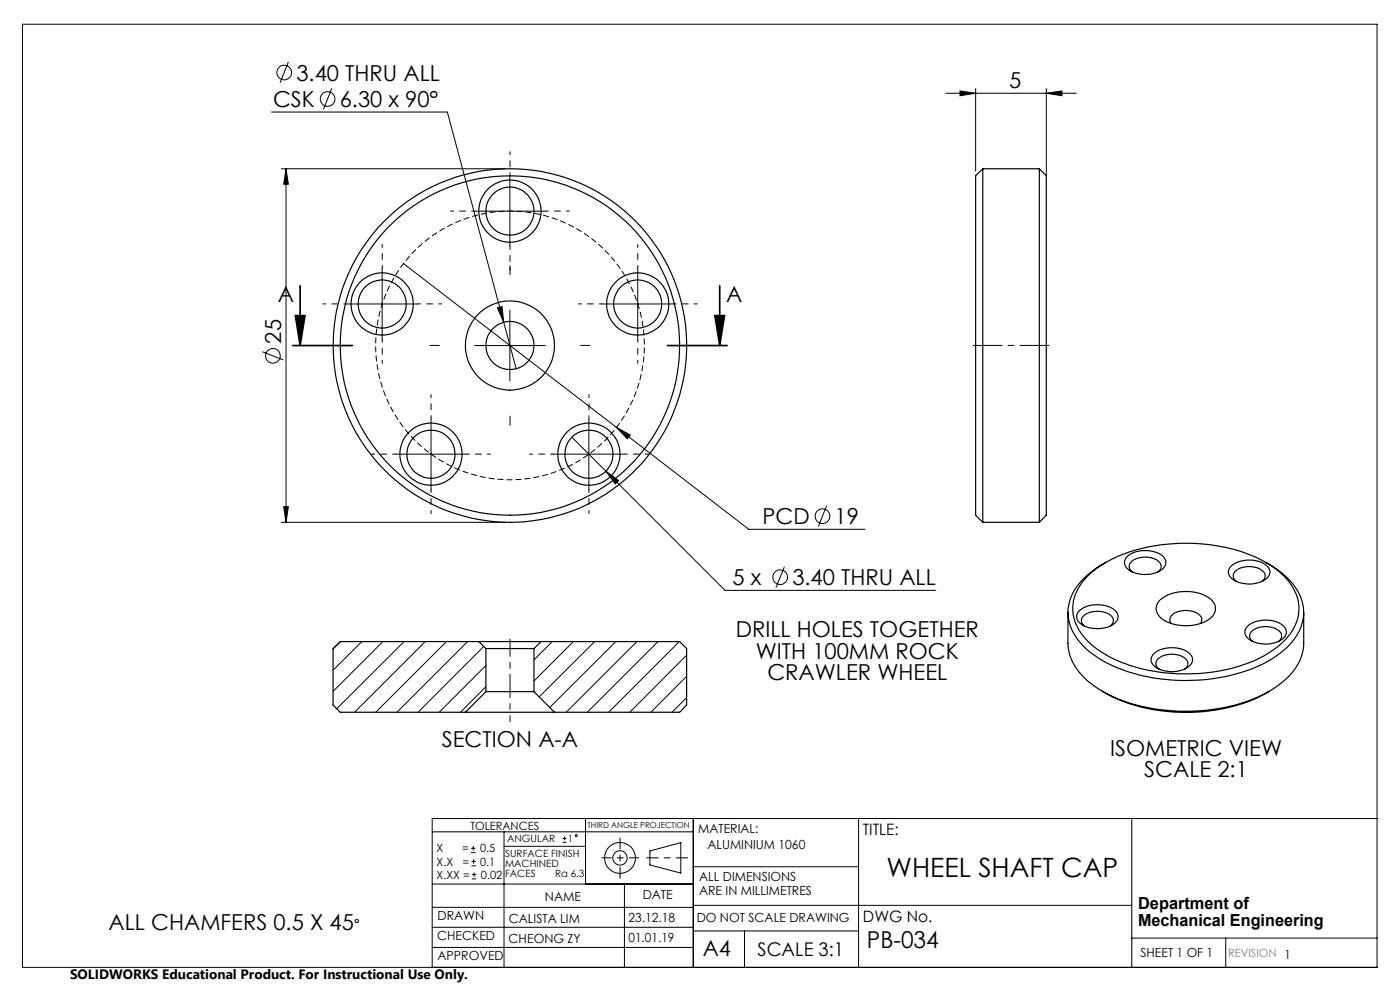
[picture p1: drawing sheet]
<svg xmlns="http://www.w3.org/2000/svg" width="297mm" height="210mm" viewBox="0 0 297 210" stroke-linecap="round" stroke-linejoin="round" font-family="sans-serif">
<g fill="none" stroke="#000" stroke-width=".21">
<path d="M4.8 5.1h287.3v200.1h-287.3zM61.2 13.2l-1.8 4.4M70.4 18.8l-1.8 4.4M200.6 19.8h27.7M203.7 19.3l3.3 .5-3.3 .5zM207 18.8v17.5M222 19.8l3.3-.5v1zM222 18.8v18.4M57.6 23.8h37.3l14.6 54.4M59.7 35.8h47.5M60.7 35.8v75M60.7 35.8l.5 3.3h-1z"/>
<path d="M108.2 37.3v15M81.1 57v15M85.6 55.9l73.3 56.4h24.6M100.7 44.8h15M135.3 57v15M55.7 74.6l4.4 1.8M73.6 64.5h15M100.7 73.3h15M105.5 65.3l1-.3 .4 3.4zM108.2 65.8v15M127.8 64.5h15M83.9 96.3h15"/>
<path d="M91.4 88.9v14.9M117.4 96.3h15M121.3 92.7l7.3 7.3M124.9 88.9v14.9M128.6 100l2.6 1.9-.7 .7zM128.6 100l25.2 25.2h44.7M130.8 90.7l2.9 1.6-.6 .8zM59.7 110.8h47.5M60.2 107.5h1l-.5 3.3zM175.4 107.3l-1.8 4.4M72.2 136.1l-1.5 1.5M76.8 136.1l-6.1 6.1"/>
<path d="M81.2 136.1l-10.5 10.5M85.7 136.1l-14.3 14.2M90.2 136.1l-15 15M94.7 136.1l-15 15M99.2 136.1l-15 15M102.6 137.1l-13.9 14M117.2 136.1l-3.9 3.9M121.6 136.1l-8.3 8.4M126.2 136.1l-11.8 11.7M130.6 136.1l-14 14M135.1 136.1l-15 15M139.6 136.1l-15 15"/>
<path d="M144.1 136.1l-15 15M145.7 139l-12.1 12.1M166.4 120.2l-1.8 4.5M103.1 141.2l-9.9 9.9M103.1 145.7l-5.4 5.4M145.7 143.5l-7.6 7.6M145.7 148l-3.1 3.1M91.7 176.5h55.4M99.9 179.9h1M100.4 179.5v.9M106.9 176.5v28.7M106.9 179.5h17.3"/>
<path d="M119.3 178.7h.9M119.3 177.9h.9M119.8 177.4v.9M124.2 173.6v13.9M147.1 173.6v31.6M182.1 173.6v31.6M240.1 173.6v31.6M292.1 173.6h-200.4v31.6M91.7 196.7h55.4M91.7 192.5h55.4M91.7 187.5h55.4M99.9 180.9h1"/>
<path d="M100 183.6h.9M100 182.7h.9M100.1 186.4h.9M100.1 185.5h.9M100.5 182.3v.9M100.6 185.1v.9M132.5 187.5v17.7M137.9 180.5l6.5-1.8v6.5l-6.5-1.7zM147.1 183.9h35M147.1 197.5h35M147.1 192h93M157.9 197.5v7.7"/>
<path d="M240.1 199h52M260 199v6.2M91.7 201h55.4"/>
<circle cx="60.3" cy="15.4" r="1.56"/>
<circle cx="69.5" cy="21" r="1.56"/>
<circle cx="57.9" cy="75.5" r="1.56"/>
<circle cx="174.5" cy="109.5" r="1.55"/>
<circle cx="165.5" cy="122.4" r="1.55"/>
<circle cx="122.2" cy="177.3" r=".2"/>
<circle cx="131.5" cy="182" r="1.52"/>
<circle cx="131.5" cy="182" r="3.3"/>
</g>
<path d="M145.9 182h-8.7" fill="none" stroke="#000" stroke-width=".21" stroke-dasharray="15.2 1.3 1.3 1.3" stroke-dashoffset="12.8"/>
<path d="M131.5 177.7v8.6" fill="none" stroke="#000" stroke-width=".21" stroke-dasharray="15.2 1.3 1.3 1.3" stroke-dashoffset="12.9"/>
<path d="M127.7 182h7.8" fill="none" stroke="#000" stroke-width=".21" stroke-dasharray="15.2 1.3 1.3 1.3" stroke-dashoffset="13.3"/>
<path d="M62.1 73.3h12.7M62.7 66.9h2l-1 6.4zM63.7 60.6v12.7M141.6 73.3h12.7M151.7 66.9h2l-1 6.4zM152.7 60.6v12.7" fill="none" stroke="#000" stroke-width=".35"/>
<path d="M135.5 64.9a28.5 28.5 0 0 0-47.8-11.4 28.5 28.5 0 0 0 13.1 47.3 28.5 28.5 0 0 0 35.1-34.4l-.4-1.5" fill="none" stroke="#000" stroke-width=".21" stroke-dasharray="1.3 .6" stroke-dashoffset=".6" stroke-linecap="butt"/>
<g fill="none" stroke="#000" stroke-width=".21" stroke-dasharray="15.2 1.3 1.3 1.3" stroke-dashoffset="14.6">
<path d="M108.2 37.3v-5.1M81.1 57v-5.1M100.7 44.8h-5.1M108.2 52.3v5.1M115.7 44.8h5.1M135.3 57v-5.1M73.6 64.5h-5.1M81.1 72v5.1M88.6 64.5h5.1M127.8 64.5h-5.1M135.3 72v5.1M142.8 64.5h5.1"/>
<path d="M83.9 96.3h-5.1M91.4 88.8v-5.1M98.9 96.3h5.1M117.4 96.3h-5.1M124.9 88.8v-5.1M132.4 96.3h5.1M91.4 103.8v5.1M124.9 103.8v5.1"/>
</g>
<path d="M108.2 58.3v-2M93.2 73.3h-2M123.2 73.3h1.9M108.2 88.3v1.9" fill="none" stroke="#000" stroke-width=".21" stroke-dasharray="15.2 1.3 1.3 1.3"/>
<path d="M206.5 73.3h16" fill="none" stroke="#000" stroke-width=".21" stroke-dasharray="15.2 1.3 1.3 1.3" stroke-dashoffset="9.1"/>
<path d="M108.2 135.6v11.1" fill="none" stroke="#000" stroke-width=".21" stroke-dasharray="15.2 1.3 1.3 1.3" stroke-dashoffset="11.6"/>
<path d="M108.2 153.1v-6.4" fill="none" stroke="#000" stroke-width=".21" stroke-dasharray="15.2 1.3 1.3 1.3" stroke-dashoffset="14"/>
<g fill="#000">
<path d="M130.8 90.7l2.9 1.6-.6 .8z"/>
<path d="M60.7 35.8l.5 3.3h-1zM60.2 107.5h1l-.5 3.3z"/>
<path d="M105.5 65.3l1.4 3.1-.4-3.4zM128.6 100l1.9 2.6 .7-.7zM203.7 19.3l3.3 .5-3.3 .5zM222 19.8l3.3-.5v1z"/>
<path d="M151.7 66.9h2l-1 6.4zM62.7 66.9h2l-1 6.4z"/>
</g>
<g fill="none" stroke="#000" stroke-width=".25">
<path d="M208.5 35.8v75M208.5 35.8l-1.5 1.5v72l1.5 1.5M208.5 35.8h12M220.5 35.8v75M220.5 35.8l1.5 1.5v72l-1.5 1.5M208.5 110.8h12M234.6 119.3a15.4 15.4 0 0 0-7.6 7.9 9.5 9.5 0 0 0 2.9 9.9 27.8 27.8 0 0 0 15.4 6.8 38.9 38.9 0 0 0 23.6-3.6 14.1 14.1 0 0 0 7.4-8.3 9.8 9.8 0 0 0-3.6-9.8l-2-1.6-2.2-1.3M239.3 117.9a6.5 6.5 0 0 1 7.5 .2 1.88 1.88 0 0 1-1 3.1 6.3 6.3 0 0 1-6.8-.7 1.7 1.7 0 0 1 .3-2.6zM101.6 136.1h13.2M101.6 136.1h-29.4l-1.5 1.5v12l1.5 1.5h26.5M101.6 136.1l1.5 1.5M103.1 137.6h10.2"/>
<path d="M103.1 137.6v9.1M113.3 137.6v9.1M114.8 136.1h29.4l1.5 1.5v12l-1.5 1.5h-26.6M114.8 136.1l-1.5 1.5M226.6 129.9v6.5a11.9 11.9 0 0 0 5.8 9.3l1.5 .9M228.9 129.6a6.2 6.2 0 0 1 7.9 .2 1.91 1.91 0 0 1-1.1 2.9 6.2 6.2 0 0 1-7-1 1.71 1.71 0 0 1 .2-2.1zM230.1 132.8a1.43 1.43 0 0 1-.7-1.4 1.43 1.43 0 0 1 1-1.2 4.9 4.9 0 0 1 5.5 .6 1.32 1.32 0 0 1-.4 2M231.4 121.6a29.9 29.9 0 0 1 17.9-6.3 34.7 34.7 0 0 1 20.4 4.7 12 12 0 0 1 5.9 8.5 10.9 10.9 0 0 1-5.4 9.4 33.5 33.5 0 0 1-20.1 5 32.8 32.8 0 0 1-17-4.9 11.4 11.4 0 0 1-5.5-8.7 10.2 10.2 0 0 1 3.8-7.7zM240.2 121.3a1.42 1.42 0 0 1-.7-1.4 1.42 1.42 0 0 1 1-1.2 4.9 4.9 0 0 1 5.5 .6 1.26 1.26 0 0 1-.4 2M245 138.5a6.2 6.2 0 0 1 7.6 .4 1.76 1.76 0 0 1-.8 2.8 6.4 6.4 0 0 1-7.1-.6 1.67 1.67 0 0 1 .3-2.6zM246.2 127.2a9.3 9.3 0 0 1 10.7-.1 2.61 2.61 0 0 1-.8 4.5 9.7 9.7 0 0 1-9.7-.4 2.49 2.49 0 0 1-.2-4zM248.5 132.2a1.41 1.41 0 0 1 .7-2.1 4.9 4.9 0 0 1 5.5 .6l.3 .6-.1 .5-.2 .4"/>
<path d="M261.1 120.1a6.3 6.3 0 0 1 7.7 0 1.78 1.78 0 0 1-.6 3 6.4 6.4 0 0 1-7.1-.6 1.61 1.61 0 0 1 0-2.4zM262.3 123.3a1.4 1.4 0 0 1-.7-1.3 1.4 1.4 0 0 1 1-1.2 4.7 4.7 0 0 1 5.7 .8 1.32 1.32 0 0 1-.6 1.7M264.6 132.9a6.3 6.3 0 0 1 7.7-.1 1.78 1.78 0 0 1-.6 3 6.4 6.4 0 0 1-7.2-.6 1.61 1.61 0 0 1 .1-2.3zM265.8 136.1a1.4 1.4 0 0 1-.7-1.4 1.4 1.4 0 0 1 1-1.2 4.7 4.7 0 0 1 5.6 .8 1.32 1.32 0 0 1-.5 1.8M276.6 129.9v6.5a11.5 11.5 0 0 1-5.5 9 33.3 33.3 0 0 1-18.2 5.4 36.9 36.9 0 0 1-19-4.2M98.7 151.1h18.9M103.1 146.7h10.2M103.1 146.7l-4.4 4.4M113.3 146.7l4.3 4.4M233.9 146.6a36.4 36.4 0 0 0 24.8 3.9 28.8 28.8 0 0 0 10.5-3.9M245.9 141.9a1.4 1.4 0 0 1-.7-1.4 1.4 1.4 0 0 1 1-1.1 4.7 4.7 0 0 1 5.6 .8 1.32 1.32 0 0 1-.5 1.7"/>
<circle cx="108.2" cy="44.8" r="6.6"/>
<circle cx="108.2" cy="44.8" r="5.1"/>
<circle cx="81.1" cy="64.5" r="5.1"/>
<circle cx="81.1" cy="64.5" r="6.6"/>
<circle cx="108.2" cy="73.3" r="5.1"/>
<circle cx="108.2" cy="73.3" r="37.5"/>
<circle cx="108.2" cy="73.3" r="9.4"/>
<circle cx="108.2" cy="73.3" r="36"/>
<circle cx="135.3" cy="64.5" r="6.6"/>
<circle cx="135.3" cy="64.5" r="5.1"/>
<circle cx="91.4" cy="96.3" r="6.6"/>
<circle cx="91.4" cy="96.3" r="5.1"/>
<circle cx="124.9" cy="96.3" r="5.1"/>
<circle cx="124.9" cy="96.3" r="6.6"/>
</g>
<text font-size="5.6" x="188.1" y="186">WHEEL SHAFT CAP</text>
<text font-size="4.9" x="183.9" y="201">PB-034</text>
<g font-size="4.7">
<text x="62.9" y="17.1">3.40 THRU ALL</text>
<text x="57.9" y="22.7">CSK</text>
<text x="72.1" y="22.7">6.30 x 90°</text>
<text x="214.1" y="18.8">5</text>
<text x="58.9" y="64.1">A</text>
<text x="154.1" y="64.1">A</text>
<text x="59.6" y="72.9" transform="rotate(-90 59.6 72.9)">25</text>
<text x="161.8" y="111.2">PCD</text>
<text x="177.1" y="111.2">19</text>
<text x="155.4" y="124.1">5 x</text>
<text x="168.1" y="124.1">3.40 THRU ALL</text>
<text x="156.1" y="135.2">DRILL HOLES TOGETHER</text>
<text x="160.3" y="139.7">WITH 100MM ROCK</text>
<text x="162.8" y="144.3">CRAWLER WHEEL</text>
<text x="93.7" y="158.4">SECTION A-A</text>
<text x="235.5" y="160.4">ISOMETRIC VIEW</text>
<text x="242.8" y="164.9">SCALE 2:1</text>
<text x="23" y="197.3">ALL CHAMFERS 0.5 X 45</text>
<text x="149.1" y="202.9">A4</text>
</g>
<text font-size="4" x="160.7" y="202.8">SCALE 3:1</text>
<text font-size="3.9" x="75.1" y="197.4">°</text>
<g font-size="3.5">
<text x="241.4" y="192.8">Department of</text>
<text x="241.4" y="196.3">Mechanical Engineering</text>
</g>
<g font-size="3.3">
<text x="183" y="177.2">TITLE:</text>
<text x="183.1" y="195.7">DWG No.</text>
</g>
<text font-size="2.9" x="14.9" y="207.6">SOLIDWORKS Educational Product. For Instructional Use Only.</text>
<g font-size="2.7">
<text x="148.1" y="176.7">MATERIAL:</text>
<text x="150.1" y="180.1">ALUMINIUM 1060</text>
<text x="115.6" y="191">NAME</text>
<text x="136.3" y="190.8">DATE</text>
<text x="148.3" y="186.8">ALL DIMENSIONS</text>
<text x="148.3" y="189.8">ARE IN MILLIMETRES</text>
<text x="92.8" y="195.2">DRAWN</text>
<text x="107.9" y="195.7">CALISTA LIM</text>
<text x="133.3" y="195.6">23.12.18</text>
<text x="147.8" y="195.7">DO NOT SCALE DRAWING</text>
<text x="92.8" y="199.3">CHECKED</text>
<text x="92.8" y="203.6">APPROVED</text>
<text x="107.9" y="199.9">CHEONG ZY</text>
<text x="133.3" y="199.8">01.01.19</text>
<text x="242" y="203">SHEET 1 OF 1</text>
</g>
<g font-size="2.4">
<text x="99.8" y="176">TOLERANCES</text>
<text x="92.6" y="180.8">X</text>
<text x="92.6" y="183.6">X.X</text>
<text x="98" y="180.8">=</text>
<text x="98.1" y="183.6">=</text>
<text x="101.8" y="180.8">0.5</text>
<text x="101.9" y="183.6">0.1</text>
<text x="92.6" y="186.4">X.XX =</text>
<text x="102" y="186.4">0.02</text>
</g>
<text font-size="2.4" fill="#808080" x="260.6" y="203">REVISION 1</text>
<g font-size="2.1">
<text x="107.6" y="178.6">ANGULAR</text>
<text x="120.5" y="178.6">1</text>
<text x="107.2" y="181.8">SURFACE FINISH</text>
<text x="107.2" y="183.9">MACHINED</text>
<text x="107.2" y="186">FACES</text>
<text x="117.8" y="186">Ra 6.3</text>
</g>
<text font-size="1.7" x="124.6" y="175.7">THIRD ANGLE PROJECTION</text>
</svg>
